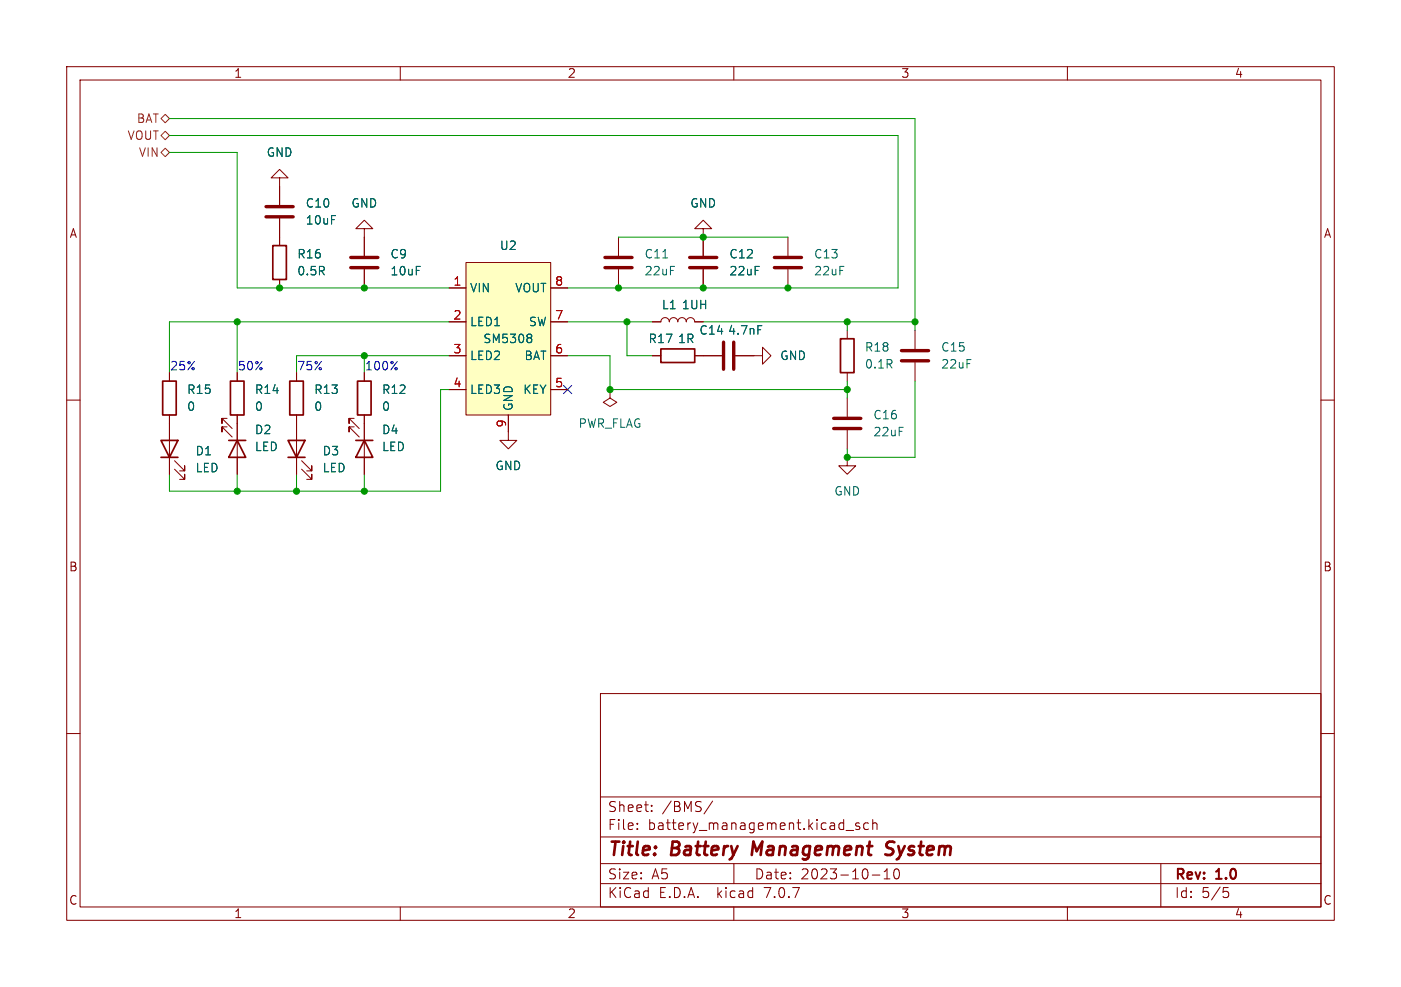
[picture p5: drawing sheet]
<svg xmlns="http://www.w3.org/2000/svg" width="210mm" height="148mm" viewBox="0 0 210 148" stroke-linecap="round" stroke-linejoin="round" font-family="sans-serif">
<g fill="none" stroke="#840000" stroke-width=".15">
<path d="M10 10h190v128h-190zM12 12h186v124h-186zM60 10v2M110 10v2M160 10v2M41.9 26.7h1.3l-1.3-1.3-1.3 1.3h1.3v4M41.9 32.8v4M54.6 34.3h1.3l-1.3-1.3-1.3 1.3h1.3v4.1M69.8 39.4h12.7v22.8h-12.7zM92.7 35.6v2.8M105.4 34.3h1.3l-1.3-1.3-1.3 1.3h1.3v4.1M118.1 35.6v2.8"/>
<path d="M10 60h2M25.4 55.9v1.3M35.6 55.9v1.3M41.9 41.9v1.3M44.4 55.9v1.3M54.6 40.4v2.8M54.6 55.9v1.3M67.3 48.3h2.5M67.3 53.3h2.5M67.3 43.2h2.5M67.3 58.4h2.5M82.5 48.3h2.6"/>
<path d="M82.5 53.3h2.6M82.5 43.2h2.6M82.5 58.4h2.6M91.4 58.4v1.3l1.1 .6-1.1 .7-1-.7 1-.6M91.4 58.4h.1M92.7 40.4v2.8M97.8 48.3h1.3a.64 .64 0 0 1 .6-.7 .64 .64 0 0 1 .6 .7 .64 .64 0 0 1 .7-.7 .64 .64 0 0 1 .6 .7 .64 .64 0 0 1 .6-.7 .64 .64 0 0 1 .7 .7 .64 .64 0 0 1 .6-.7 .64 .64 0 0 1 .6 .7h1.3M97.8 53.3h1.3M104.1 53.3h4.1M105.4 40.4v2.8M110.2 53.3h4.1v-1.2l1.3 1.2-1.3 1.3v-1.3M118.1 40.4v2.8"/>
<path d="M127 49.5v1.3M127 55.9v1.3M127 59.7v2.8M137.2 49.5v2.8M137.2 54.4v2.8M198 60h2M25.4 62.2v8.9M26.2 70.4l1.5 1.5v-.8v.8h-.8M26.2 69.1l1.5 1.5v-.7v.7h-.8M34 62.7h-.7v.8v-.8l1.5 1.6M34 64h-.7v.8v-.8l1.5 1.5M35.6 62.2v8.9"/>
<path d="M44.4 62.2v8.9M45.2 70.4l1.5 1.5v-.8v.8h-.7M45.2 69.1l1.5 1.5v-.7v.7h-.7M53.1 62.7h-.8v.8v-.8l1.5 1.6M53.1 64h-.8v.8v-.8l1.5 1.5M54.6 62.2v8.9M76.2 62.2v3.8h1.3l-1.3 1.3-1.3-1.3h1.3M127 68.6v1.3h1.3l-1.3 1.2-1.3-1.2h1.3M127 64.5v2.8M10 110h2M90 104h108v32h-108zM90 119.5h108"/>
<path d="M198 110h2M60 136v2M90 132.5h108M90 129.5h108M90 125.5h108M95.5 124.2v.2M95.5 123.5v.1M97.7 121.5v.2M97.7 120.8v.1M106.8 120.1l-1.3 1.9M110 136v2M110 129.5v3"/>
<path d="M126.8 124.5h1.2M128.8 123.5l-.3-.1-.3 .2 .1 .2 .5 .2v.3h-.6M130.2 123.5l-.5-.1-.2 .3v.4l.1 .2h.6M130.8 131.2h1.1M130.8 123.5a.37 .37 0 0 1 .7 .1v.8M130.8 122.9v1.5M132.5 131.8h.9M132.5 130.7l.5-.4v1.5M134.1 130.4a1.02 1.02 0 0 0 .2 1.4h.2a.91 .91 0 0 0 .2-1.4M160 136v2M174 129.5v6.5M183.4 133.1h.7"/>
<path d="M183.5 133.7h.4l.3 .2v.4l-.2 .2-.5 .1"/>
</g>
<path d="M112.9 126.2l-.2 2M133.8 128a.85 .85 0 0 1-1.1 .1M133.8 126.2h-.5a.49 .49 0 0 0-.4 .4 .49 .49 0 0 0 .3 .6l.5 .2" fill="none" stroke="#840000" stroke-width=".4"/>
<g fill="none" stroke="#840000" stroke-width=".25">
<path d="M40.9 36.8h2v5.1h-2zM24.4 57.2h2v5h-2zM34.5 57.2h2.1v5h-2.1zM43.4 57.2h2.1v5h-2.1zM53.6 57.2h2v5h-2zM99.1 52.3h5v2.1h-5zM126 50.8h2v5.1h-2zM24.1 66h2.6l-1.3 2.6zM24.1 68.6h2.6M34.3 66h2.5M35.6 66l1.2 2.6h-2.5zM43.2 66h2.5l-1.3 2.6z"/>
<path d="M43.2 68.6h2.5M53.3 66h2.6M54.6 66l1.3 2.6h-2.6z"/>
</g>
<g fill="none" stroke="#840000" stroke-width=".51">
<path d="M39.9 32.5h4M39.9 31h4M52.6 38.6h4M90.7 38.6h4M103.4 38.6h4M116.1 38.6h4M52.6 40.1h4M90.7 40.1h4M103.4 40.1h4M108.5 51.3v4.1M110 51.3v4.1M116.1 40.1h4"/>
<path d="M135.1 54.1h4.1M135.1 52.6h4.1M125 64.3h4M125 62.7h4"/>
</g>
<path d="M99.4 38.7h.7M79.5 50.1l.2 .3-.2 .3 .2 .2v.2l-.2 .3M113.6 48.8h.6" fill="none" stroke="#006464" stroke-width=".15"/>
<path d="M69.8 39.4h12.7v22.8h-12.7z" fill="#ffffc2" stroke="#ffffc2" stroke-width=".15"/>
<path d="M24.1 17.8l.7-.7 .6 .7-.6 .6zM24.1 22.9l.7-.7 .6 .7-.6 .6zM24.1 20.3l.7-.6 .6 .6-.6 .7z" fill="none" stroke="#725600" stroke-width=".15"/>
<g fill="none" stroke="#009600" stroke-width=".15">
<path d="M25.4 17.8h111.8v31.7M25.4 22.9h10.2v20.3h31.7M25.4 20.3h109.2v22.9h-49.5M92.7 35.6h25.4M35.6 48.3v7.6M54.6 53.3v2.6M67.3 58.4h-1.3v15.3h-40.6v-2.6M67.3 53.3h-22.9v2.6M67.3 48.3h-41.9v7.6M85.1 53.3h6.3v5.1h35.6M85.1 48.3h12.7M94 48.3v5h3.8"/>
<path d="M105.4 48.3h31.8M127 48.3v1.2M127 57.2v2.5M137.2 57.2v11.4h-10.2v-1.3M35.6 71.1v2.6M44.4 71.1v2.6M54.6 71.1v2.6"/>
</g>
<path d="M84.5 57.8l1.2 1.2M85.7 57.8l-1.2 1.2" fill="none" stroke="#000084" stroke-width=".15"/>
<g fill="#009600" stroke="#009600" stroke-width=".15">
<circle cx="35.6" cy="73.7" r=".46"/>
<circle cx="41.9" cy="43.2" r=".46"/>
<circle cx="35.6" cy="48.3" r=".46"/>
<circle cx="44.4" cy="73.7" r=".46"/>
<circle cx="54.6" cy="43.2" r=".46"/>
<circle cx="54.6" cy="53.3" r=".46"/>
<circle cx="54.6" cy="73.7" r=".46"/>
<circle cx="118.1" cy="43.2" r=".46"/>
<circle cx="127" cy="58.4" r=".46"/>
<circle cx="91.4" cy="58.4" r=".46"/>
<circle cx="127" cy="68.6" r=".46"/>
<circle cx="127" cy="48.3" r=".46"/>
<circle cx="137.2" cy="48.3" r=".46"/>
<circle cx="94" cy="48.3" r=".46"/>
<circle cx="92.7" cy="43.2" r=".46"/>
<circle cx="105.4" cy="43.2" r=".46"/>
<circle cx="105.4" cy="35.6" r=".46"/>
</g>
<g font-size="2.8" fill="#840000">
<text x="91" y="128.9">Title:</text>
<text x="100.7" y="128.9">Battery</text>
<text x="113.6" y="128.9">Management</text>
<text x="134.5" y="128.9">System</text>
</g>
<g font-size="2.1" fill="#840000">
<text x="91" y="124.7">File:</text>
<text x="91" y="122">Sheet:</text>
<text x="97.1" y="124.7">battery_management.kicad_sch</text>
<text x="99.2" y="122">/BMS/</text>
<text x="91" y="134.9">KiCad</text>
<text x="91" y="132.1">Size:</text>
<text x="97.7" y="132.1">A5</text>
<text x="98.7" y="134.9">E.D.A.</text>
<text x="107.6" y="134.9">kicad</text>
<text x="113" y="132.1">Date:</text>
<text x="114.9" y="134.9">7.0.7</text>
<text x="120" y="132.1">2023-10-10</text>
<text x="176" y="132.3">Rev:</text>
<text x="176" y="134.9">Id:</text>
<text x="180.1" y="134.9">5/5</text>
<text x="182.4" y="132.3">1.0</text>
</g>
<g font-size="1.8" fill="#840000">
<text x="35" y="11.9">1</text>
<text x="85" y="11.9">2</text>
<text x="135" y="11.9">3</text>
<text x="185" y="11.9">4</text>
<text x="10.3" y="35.9">A</text>
<text x="198.4" y="35.9">A</text>
<text x="10.3" y="85.9">B</text>
<text x="198.3" y="85.9">B</text>
<text x="10.3" y="135.9">C</text>
<text x="35" y="137.9">1</text>
<text x="85" y="137.9">2</text>
<text x="135" y="137.9">3</text>
<text x="185" y="137.9">4</text>
<text x="198.3" y="135.9">C</text>
</g>
<g font-size="1.8" fill="#725600">
<text x="19" y="21.2">VOUT</text>
<text x="20.4" y="18.6">BAT</text>
<text x="20.7" y="23.7">VIN</text>
</g>
<g font-size="1.8" fill="#006464">
<text x="39.9" y="23.7">GND</text>
<text x="45.7" y="31.3">C10</text>
<text x="45.7" y="33.9">10uF</text>
<text x="52.6" y="31.3">GND</text>
<text x="103.4" y="31.3">GND</text>
<text x="44.5" y="39">R16</text>
<text x="44.5" y="41.5">0.5R</text>
<text x="58.4" y="39">C9</text>
<text x="58.4" y="41.5">10uF</text>
<text x="74.8" y="37.7">U2</text>
<text x="96.5" y="39">C11</text>
<text x="96.5" y="41.5">22uF</text>
<text x="109.2" y="39">C12</text>
<text x="109.2" y="41.5">22uF</text>
<text x="121.9" y="39">C13</text>
<text x="121.9" y="41.5">22uF</text>
<text x="70.4" y="44">VIN</text>
<text x="77.1" y="44">VOUT</text>
<text x="99.1" y="46.6">L1</text>
<text x="102.1" y="46.6">1UH</text>
<text x="70.4" y="49.1">LED1</text>
<text x="72.3" y="51.7">SM5308</text>
<text x="79.2" y="49.1">SW</text>
<text x="97.1" y="51.7">R17</text>
<text x="101.5" y="51.7">1R</text>
<text x="104.7" y="50.4">C14</text>
<text x="109" y="50.4">4.7nF</text>
<text x="129.5" y="52.9">R18</text>
<text x="141" y="52.9">C15</text>
<text x="27.9" y="59.3">R15</text>
<text x="38.1" y="59.3">R14</text>
<text x="47" y="59.3">R13</text>
<text x="57.2" y="59.3">R12</text>
<text x="70.4" y="54.2">LED2</text>
<text x="70.4" y="59.3">LED3</text>
<text x="78.3" y="59.3">KEY</text>
<text x="78.5" y="54.2">BAT</text>
<text x="116.8" y="54.2">GND</text>
<text x="129.5" y="55.5">0.1R</text>
<text x="141" y="55.5">22uF</text>
<text x="27.9" y="61.8">0</text>
<text x="38.1" y="65.3">D2</text>
<text x="38.1" y="61.8">0</text>
<text x="47" y="61.8">0</text>
<text x="57.2" y="65.3">D4</text>
<text x="57.2" y="61.8">0</text>
<text x="77.1" y="61.7" transform="rotate(-90 77.1 61.7)">GND</text>
<text x="86.6" y="64.4">PWR_FLAG</text>
<text x="130.8" y="63.1">C16</text>
<text x="130.8" y="65.6">22uF</text>
<text x="29.2" y="68.5">D1</text>
<text x="29.2" y="71">LED</text>
<text x="38.1" y="67.9">LED</text>
<text x="48.3" y="68.5">D3</text>
<text x="48.3" y="71">LED</text>
<text x="57.2" y="67.9">LED</text>
<text x="74.2" y="70.7">GND</text>
<text x="125" y="74.5">GND</text>
</g>
<g font-size="1.8" fill="#a90000">
<text x="67.9" y="42.9">1</text>
<text x="83.1" y="42.9">8</text>
<text x="67.9" y="48">2</text>
<text x="67.9" y="53.1">3</text>
<text x="83.1" y="53.1">6</text>
<text x="83.1" y="48">7</text>
<text x="67.9" y="58.2">4</text>
<text x="83.1" y="58.2">5</text>
<text x="75.9" y="64.2" transform="rotate(-90 75.9 64.2)">9</text>
</g>
<g font-size="1.8" fill="#0000c2">
<text x="25.4" y="55.6">25%</text>
<text x="35.6" y="55.6">50%</text>
<text x="44.4" y="55.6">75%</text>
<text x="54.6" y="55.6">100%</text>
</g>
</svg>
